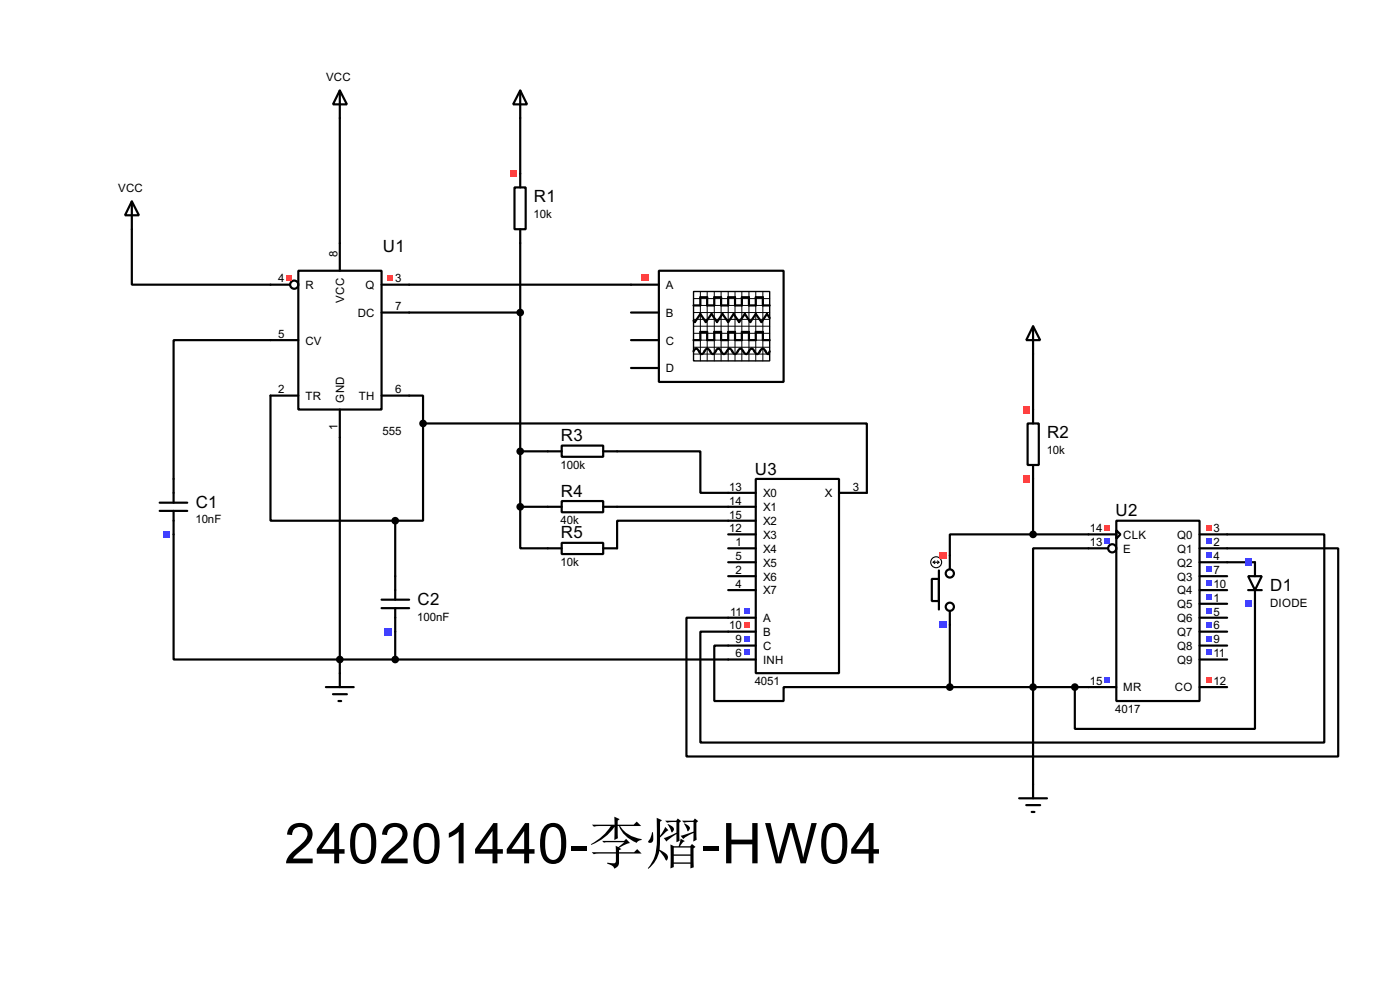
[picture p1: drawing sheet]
<svg xmlns="http://www.w3.org/2000/svg" width="256mm" height="180mm" viewBox="0 0 256 180" stroke-linecap="round" stroke-linejoin="round" font-family="sans-serif">
<g fill="none" stroke="#000" stroke-width=".4">
<path d="M62.3 21.6v28M95.3 21.6v10.2M24.2 42v10.1h28.9M54.7 49.6h15.2v25.4h-15.2zM69.9 52.1h45.7M69.9 57.2h25.4M95.3 44.5v48.3M54.7 62.3h-22.9v25.4M54.7 72.4h-5.1v22.9h22.8M62.3 75v48.2M69.9 72.4h7.6v5.1M77.5 77.5v17.8h-5.1"/>
<path d="M77.5 77.5h81.3v12.7M189.3 64.8v10.2M31.8 97.8v22.9h101.6M72.4 95.3v10.2M95.3 92.8v7.6h5.1M95.3 92.8h5.1M95.3 82.6h5.1M113.1 82.6h15.2v7.6h5.1M113.1 92.8h20.3M133.4 95.3h-20.3v5.1M189.3 97.8h-15.3v3.9M189.3 87.7v10.1"/>
<path d="M189.3 97.8h10.1M224.8 97.8h17.8v38.1h-114.3v-20.3h5.1M72.4 115.6v5.1M133.4 118.2h-2.5v10.1h12.7v-2.5h30.4M174 114.4v11.4M199.4 100.4h-10.1v43.2M224.8 100.4h20.4v38.1h-119.4v-25.4h7.6M224.8 102.9h5.1M229.9 110.5v22.9h-33v-7.6M174 125.8h25.4"/>
<circle cx="53.9" cy="52.1" r=".75"/>
</g>
<g fill="#ff4040">
<path d="M52.5 50.3h1v1.1h-1z"/>
<path d="M71 50.3h1.1v1.1h-1.1z"/>
</g>
<path d="M115.6 52.1h5.1M115.6 57.2h5.1M120.7 49.6h22.9v20.3h-22.9zM127.1 55.9h1.2v-1.5h1.3v1.5h1.3v-1.5h1.2v1.5h1.3v-1.5h1.3v1.5h1.2v-1.5h1.3v1.5h1.3v-1.5h1.3v1.5h1.2M141 58.2l-.5-.7-1 1.5-1-1.5-1 1.5-1-1.5-1.1 1.5-1-1.5-1 1.5-1-1.5-1 1.5-1-1.5-1.1 1.5-1-1.5-1 1.5-.2-.3M115.6 62.3h5.1M115.6 67.4h5.1M127.1 64.3l.2-.4 .3-.1 .2 .1 .5 .8 .3 .1 .2-.1 .5-.8a.6 .6 0 0 1 .9 .5l.4 .4 .2-.1 .5-.8 .3-.1 .3 .1 .5 .8a.6 .6 0 0 0 .8-.5l.5-.4 .2 .1 .5 .8 .3 .1 .2-.1 .5-.8 .3-.1 .2 .1 .3 .4a.54 .54 0 0 0 .7 .4l.5-.8 .3-.1 .3 .1 .5 .8 .2 .1 .3-.1 .2-.4a.54 .54 0 0 1 .8-.4l.5 .8 .3 .1 .2-.5M127.1 62.3h1.2v-1.5h1.3v1.5h1.3v-1.5h1.2v1.5h1.3v-1.5h1.3v1.5h1.2v-1.5h1.3v1.5h1.3v-1.5h1.3v1.5h1.2" fill="none" stroke="#000" stroke-width=".4"/>
<path d="M127.1 53.4h13.9v12.7h-13.9z" fill="none" stroke="#000" stroke-width=".25"/>
<g fill="none" stroke="#000" stroke-width=".18">
<path d="M127.1 57.2h13.9M127.1 54.7h13.9M127.1 55.9h13.9M127.1 58.5h13.9M127.1 59.7h13.9M128.3 53.4v12.7M129.6 53.4v12.7M130.9 53.4v12.7M132.1 53.4v12.7M133.4 53.4v12.7M134.7 53.4v12.7M135.9 53.4v12.7"/>
<path d="M137.2 53.4v12.7M138.5 53.4v12.7M139.8 53.4v12.7M127.1 61h13.9M127.1 62.3h13.9M127.1 63.6h13.9M127.1 64.8h13.9"/>
</g>
<path d="M117.5 50.2h1.3v1.3h-1.3z" fill="#ff4040"/>
<g fill="none" stroke="#000" stroke-width=".4">
<path d="M199.4 97.8h5.1M204.5 95.3h15.3v33h-15.3zM204.5 97.1l.8 .7-.8 .8zM219.8 97.8h5M199.4 100.4h3.6M219.8 100.4h5M219.8 102.9h5M219.8 105.5h5M219.8 108h5M219.8 110.5h5M219.8 113.1h5M219.8 115.6h5"/>
<path d="M219.8 118.2h5M199.4 125.8h5.1M219.8 125.8h5M219.8 120.7h5"/>
<circle cx="203.7" cy="100.4" r=".75"/>
</g>
<path d="M202.4 96.1h1v1h-1z" fill="#ff4040"/>
<g fill="#4040ff">
<path d="M202.4 98.6h1v1h-1z"/>
<path d="M202.4 124h1v1h-1z"/>
</g>
<g fill="#ff4040">
<path d="M220.9 124h1v1h-1z"/>
<path d="M220.9 96.1h1v1h-1z"/>
</g>
<g fill="#4040ff">
<path d="M220.9 98.6h1v1h-1z"/>
<path d="M220.9 101.1h1v1.1h-1z"/>
<path d="M220.9 103.7h1v1h-1z"/>
<path d="M220.9 106.2h1v1h-1z"/>
<path d="M220.9 108.8h1v1h-1z"/>
<path d="M220.9 111.3h1v1h-1z"/>
<path d="M220.9 113.8h1v1.1h-1z"/>
<path d="M220.9 116.4h1v1h-1z"/>
<path d="M220.9 118.9h1v1h-1z"/>
</g>
<g fill="none" stroke="#000" stroke-width=".4">
<path d="M133.4 90.2h5.1M133.4 92.8h5.1M133.4 95.3h5.1M133.4 97.8h5.1M138.5 87.7h15.2v35.5h-15.2zM153.7 90.2h5.1M133.4 100.4h5.1M133.4 102.9h5.1M133.4 105.5h5.1M133.4 108h5.1M133.4 113.1h5.1M133.4 115.6h5.1"/>
<path d="M133.4 118.2h5.1M133.4 120.7h5.1"/>
</g>
<path d="M136.3 111.3h1v1h-1z" fill="#4040ff"/>
<path d="M136.3 113.8h1v1.1h-1z" fill="#ff4040"/>
<g fill="#4040ff">
<path d="M136.3 116.4h1v1h-1z"/>
<path d="M136.3 118.9h1v1h-1z"/>
</g>
<path d="M94.3 34.3h2v7.7h-2zM95.3 31.8v2.5M95.3 42v2.5" fill="none" stroke="#000" stroke-width=".4"/>
<path d="M93.4 31.2h1.3v1.2h-1.3z" fill="#ff4040"/>
<path d="M188.3 77.5h2v7.6h-2zM189.3 75v2.5M189.3 85.1v2.6" fill="none" stroke="#000" stroke-width=".4"/>
<g fill="#ff4040">
<path d="M187.4 74.3h1.2v1.3h-1.2z"/>
<path d="M187.4 87h1.2v1.3h-1.2z"/>
</g>
<g fill="none" stroke="#000" stroke-width=".4">
<path d="M29.3 92h5M29.3 93.5h5M31.8 87.7v4.3M31.8 93.5v4.3M100.4 82.6h2.5M100.4 92.8h2.5M102.9 81.6h7.6v2h-7.6zM102.9 91.7h7.6v2.1h-7.6zM102.9 99.4h7.6v2h-7.6zM110.5 82.6h2.6M110.5 92.8h2.6M100.4 100.4h2.5"/>
<path d="M110.5 100.4h2.6"/>
</g>
<path d="M29.9 97.2h1.3v1.3h-1.3z" fill="#4040ff"/>
<path d="M69.9 111.3h5.1M69.9 109.8h5.1M72.4 105.5v4.3M72.4 111.3v4.3" fill="none" stroke="#000" stroke-width=".4"/>
<path d="M70.5 115h1.3v1.3h-1.3z" fill="#4040ff"/>
<path d="M228.7 105.5h2.5l-1.3 2.5zM228.7 108h2.5M229.9 102.9v2.6M229.9 108v2.5" fill="none" stroke="#000" stroke-width=".4"/>
<g fill="#4040ff">
<path d="M228 109.9h1.3v1.3h-1.3z"/>
<path d="M228 102.3h1.3v1.3h-1.3z"/>
</g>
<g fill="none" stroke="#000" stroke-width=".4">
<path d="M170.7 106h1.3v4h-1.3zM172 104.4v7.2M174 101.7v2.5M174 111.8v2.6"/>
<circle cx="174" cy="111.1" r=".75"/>
<circle cx="174" cy="105" r=".75"/>
</g>
<g fill="none" stroke="#000" stroke-width=".2">
<path d="M171 102.9h1M171 102.9l.3 .3M171.3 102.7l-.3 .2M171.8 102.7l.2 .2M172 102.9l-.2 .3"/>
<circle cx="171.5" cy="102.9" r="1"/>
</g>
<path d="M172.1 113.7h1.3v1.3h-1.3z" fill="#4040ff"/>
<path d="M172.1 101h1.3v1.3h-1.3z" fill="#ff4040"/>
<g fill="none" stroke="#000" stroke-width=".4">
<path d="M62.3 16.6l1.3 2.5h-2.6zM62.3 16.6v5M95.3 16.6l1.3 2.5h-2.6zM95.3 16.6v5M24.2 36.9l1.3 2.5h-2.6zM24.2 36.9v5.1M189.3 59.7l1.3 2.6h-2.6zM189.3 59.7v5.1M59.7 125.8h5.1M61 127.1h2.6M62 128.3h.5M62.3 123.2v2.6"/>
<path d="M186.7 146.1h5.1M188 147.4h2.6M189 148.6h.5M189.3 143.6v2.5"/>
</g>
<g fill="#000" stroke="#000" stroke-width=".4">
<circle cx="95.3" cy="57.2" r=".5"/>
<circle cx="77.5" cy="77.5" r=".5"/>
<circle cx="72.4" cy="95.3" r=".5"/>
<circle cx="95.3" cy="82.6" r=".5"/>
<circle cx="95.3" cy="92.8" r=".5"/>
<circle cx="189.2" cy="97.8" r=".5"/>
<circle cx="62.2" cy="120.7" r=".5"/>
<circle cx="72.4" cy="120.7" r=".5"/>
<circle cx="174" cy="125.8" r=".5"/>
<circle cx="189.2" cy="125.8" r=".5"/>
<circle cx="196.9" cy="125.8" r=".5"/>
</g>
<text font-size="11.5" x="52.1" y="158">240201440-李熠-HW04</text>
<g font-size="3.5">
<text x="97.8" y="37">R1</text>
<text x="70.2" y="46.2">U1</text>
<text x="102.8" y="80.8">R3</text>
<text x="191.8" y="80.2">R2</text>
<text x="138.3" y="86.9">U3</text>
<text x="35.9" y="92.9">C1</text>
<text x="102.8" y="90.9">R4</text>
<text x="204.4" y="94.5">U2</text>
<text x="102.8" y="98.6">R5</text>
<text x="76.5" y="110.7">C2</text>
<text x="232.7" y="108.2">D1</text>
</g>
<g font-size="2.4">
<text x="59.7" y="14.8">VCC</text>
<text x="21.6" y="35.1">VCC</text>
<text x="97.8" y="40">10k</text>
<text x="61.9" y="47" transform="rotate(-90 61.9 47)">8</text>
<text x="51" y="51.7">4</text>
<text x="55.9" y="52.9">R</text>
<text x="66.9" y="52.9">Q</text>
<text x="72.4" y="51.7">3</text>
<text x="122" y="52.9">A</text>
<text x="63.1" y="55.4" transform="rotate(-90 63.1 55.4)">VCC</text>
<text x="65.5" y="58">DC</text>
<text x="72.4" y="56.8">7</text>
<text x="122" y="58">B</text>
<text x="51" y="61.9">5</text>
<text x="55.9" y="63.1">CV</text>
<text x="122" y="63.1">C</text>
<text x="51" y="72">2</text>
<text x="72.4" y="72">6</text>
<text x="122" y="68.1">D</text>
<text x="55.9" y="73.2">TR</text>
<text x="63.1" y="73.7" transform="rotate(-90 63.1 73.7)">GND</text>
<text x="65.7" y="73.2">TH</text>
<text x="61.8" y="78.7" transform="rotate(-90 61.8 78.7)">1</text>
<text x="70.1" y="79.7">555</text>
<text x="191.8" y="83.1">10k</text>
<text x="102.7" y="85.8">100k</text>
<text x="133.6" y="89.8">13</text>
<text x="156.3" y="89.8">3</text>
<text x="35.8" y="95.8">10nF</text>
<text x="102.7" y="96">40k</text>
<text x="133.6" y="92.4">14</text>
<text x="133.6" y="94.9">15</text>
<text x="139.8" y="91">X0</text>
<text x="139.8" y="93.6">X1</text>
<text x="151.1" y="91">X</text>
<text x="133.6" y="97.4">12</text>
<text x="134.8" y="100">1</text>
<text x="139.8" y="96.1">X2</text>
<text x="139.8" y="98.6">X3</text>
<text x="139.8" y="101.2">X4</text>
<text x="199.7" y="97.4">14</text>
<text x="199.7" y="100">13</text>
<text x="205.8" y="98.6">CLK</text>
<text x="205.8" y="101.2">E</text>
<text x="215.6" y="98.6">Q0</text>
<text x="215.6" y="101.2">Q1</text>
<text x="222.3" y="97.4">3</text>
<text x="222.3" y="100">2</text>
<text x="102.7" y="103.6">10k</text>
<text x="134.8" y="102.5">5</text>
<text x="134.8" y="105.1">2</text>
<text x="134.8" y="107.6">4</text>
<text x="139.8" y="103.7">X5</text>
<text x="139.8" y="106.3">X6</text>
<text x="215.6" y="103.7">Q2</text>
<text x="215.6" y="106.3">Q3</text>
<text x="222.3" y="102.5">4</text>
<text x="222.3" y="105.1">7</text>
<text x="222.3" y="107.6">10</text>
<text x="76.5" y="113.6">100nF</text>
<text x="133.8" y="112.7">11</text>
<text x="139.8" y="108.8">X7</text>
<text x="139.8" y="113.9">A</text>
<text x="215.6" y="108.8">Q4</text>
<text x="215.6" y="111.3">Q5</text>
<text x="215.6" y="113.9">Q6</text>
<text x="222.3" y="110.1">1</text>
<text x="222.3" y="112.7">5</text>
<text x="232.7" y="111.1">DIODE</text>
<text x="133.6" y="115.2">10</text>
<text x="134.8" y="117.8">9</text>
<text x="139.8" y="116.4">B</text>
<text x="139.8" y="119">C</text>
<text x="215.6" y="116.4">Q7</text>
<text x="215.6" y="119">Q8</text>
<text x="222.3" y="115.2">6</text>
<text x="222.3" y="117.8">9</text>
<text x="134.8" y="120.3">6</text>
<text x="138.3" y="125.4">4051</text>
<text x="139.8" y="121.5">INH</text>
<text x="199.7" y="125.4">15</text>
<text x="215.6" y="121.5">Q9</text>
<text x="222.3" y="125.4">12</text>
<text x="222.3" y="120.3">11</text>
<text x="204.3" y="130.5">4017</text>
<text x="205.8" y="126.6">MR</text>
<text x="215.2" y="126.6">CO</text>
</g>
</svg>
